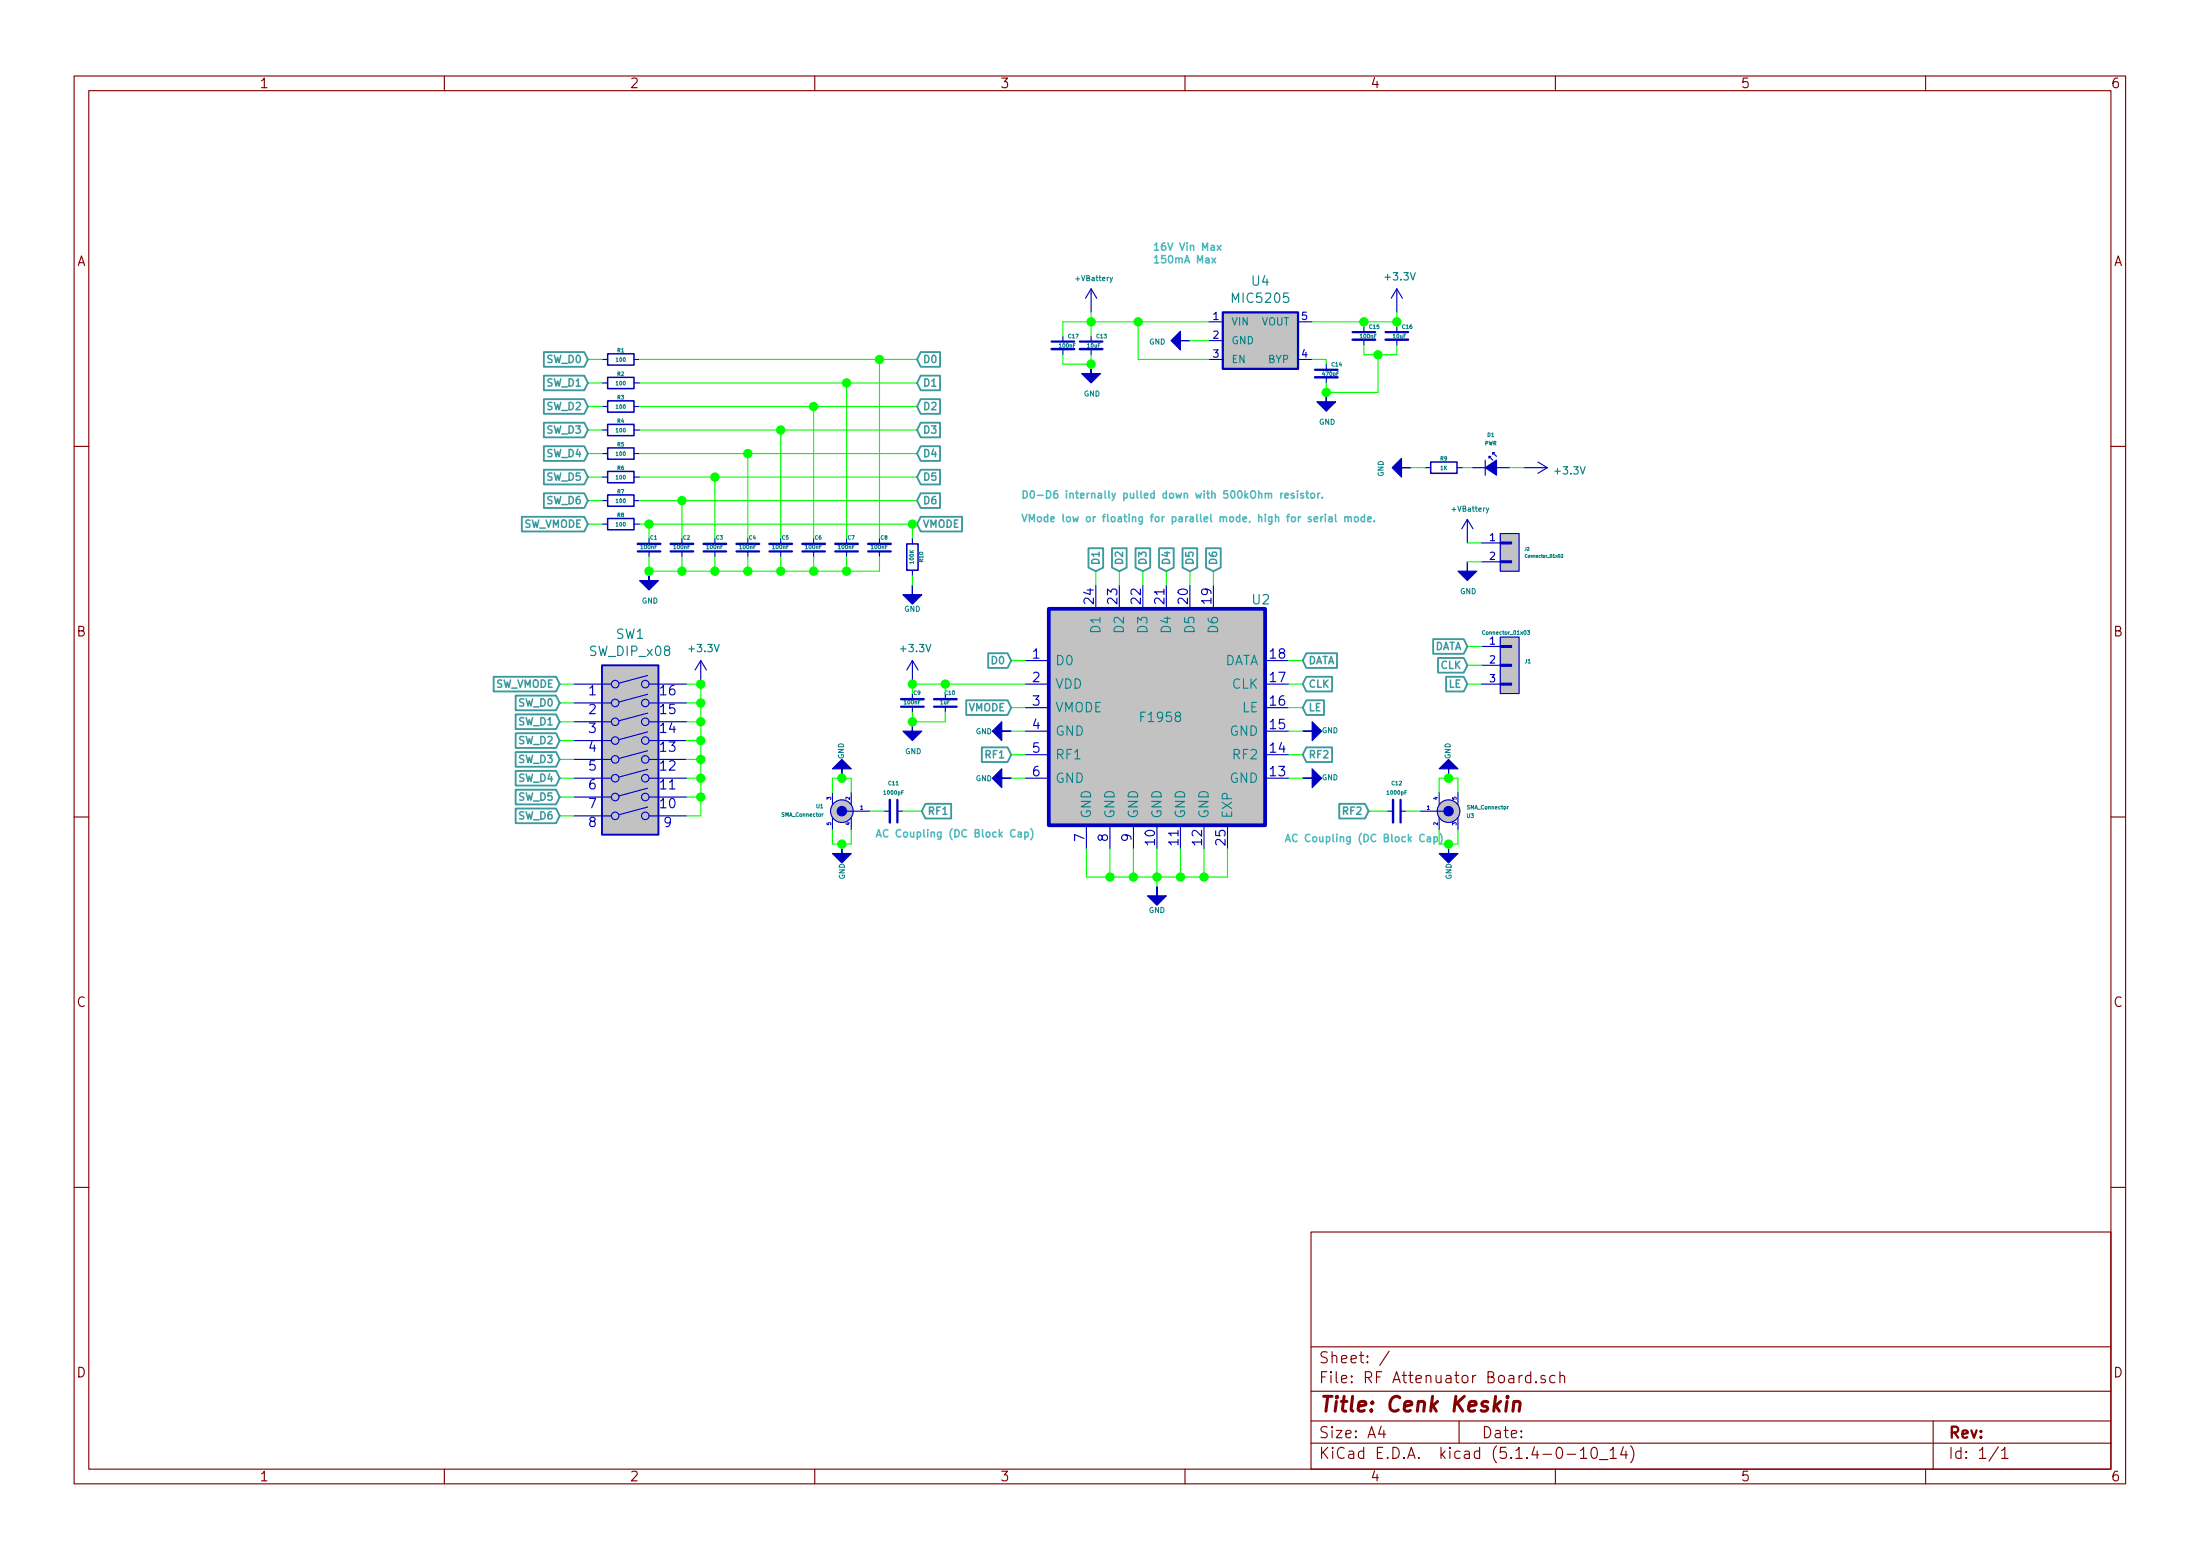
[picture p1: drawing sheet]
EESchema Schematic File Version 4
LIBS:RF Attenuator Board-cache
EELAYER 30 0
EELAYER END
$Descr A4 11693 8268
encoding utf-8
Sheet 1 1
Title "Cenk Keskin"
Date ""
Rev ""
Comp ""
Comment1 ""
Comment2 ""
Comment3 ""
Comment4 ""
$EndDescr
$Comp
L RF-Attenuator-Board-rescue:F1958-F1958 U2
U 1 1
P 6150 3800
F 0 "U2" H 6650 4425 50  0000 L CNN
F 1 "F1958" H 6050 3800 50  0000 L CNN
F 2 "Footprints:QFN24_4x4mm_P0.5mm_1EXP_2.7x2.7mm" H 6000 3725 50  0001 C CNN
F 3 "" H 6000 3725 50  0001 C CNN
	1    6150 3800
	1    0    0    -1  
$EndComp
$Comp
L RF-Attenuator-Board-rescue:Capacitor-Capacitor C10
U 1 1
P 5025 3725
F 0 "C10" H 5000 3675 20  0000 C CNB
F 1 "1uF" H 5025 3725 20  0000 C CNB
F 2 "Footprints:SMD_0402" H 5025 3725 50  0001 C CNN
F 3 "" H 5025 3725 50  0001 C CNN
	1    5025 3725
	-1   0    0    1   
$EndComp
$Comp
L RF-Attenuator-Board-rescue:Capacitor-Capacitor C9
U 1 1
P 4850 3725
F 0 "C9" H 4825 3675 20  0000 C CNB
F 1 "100nF" H 4850 3725 20  0000 C CNB
F 2 "Footprints:SMD_0402" H 4850 3725 50  0001 C CNN
F 3 "" H 4850 3725 50  0001 C CNN
	1    4850 3725
	-1   0    0    1   
$EndComp
$Comp
L RF-Attenuator-Board-rescue:GND-GND #PWR06
U 1 1
P 4850 3825
F 0 "#PWR06" H 4850 3575 50  0001 C CNN
F 1 "GND" H 4855 3669 28  0000 C CNN
F 2 "" H 4850 3825 50  0001 C CNN
F 3 "" H 4850 3825 50  0001 C CNN
	1    4850 3825
	1    0    0    -1  
$EndComp
Wire Wire Line
	4850 3675 4850 3625
Wire Wire Line
	5025 3675 5025 3625
Wire Wire Line
	5025 3625 4850 3625
Wire Wire Line
	5025 3775 5025 3825
Wire Wire Line
	5025 3825 4850 3825
Wire Wire Line
	4850 3775 4850 3825
Connection ~ 4850 3825
Text GLabel 5375 3500 0    39   Input ~ 8
D0
Text GLabel 5825 3025 1    39   Input ~ 8
D1
Text GLabel 5950 3025 1    39   Input ~ 8
D2
Text GLabel 6075 3025 1    39   Input ~ 8
D3
Text GLabel 6200 3025 1    39   Input ~ 8
D4
Text GLabel 6325 3025 1    39   Input ~ 8
D5
Text GLabel 6450 3025 1    39   Input ~ 8
D6
Wire Wire Line
	6450 3100 6450 3025
Wire Wire Line
	6325 3100 6325 3025
Wire Wire Line
	6200 3100 6200 3025
Wire Wire Line
	6075 3100 6075 3025
Wire Wire Line
	5950 3100 5950 3025
Wire Wire Line
	5825 3100 5825 3025
Connection ~ 5025 3625
Text GLabel 5375 3750 0    39   Input ~ 8
VMODE
Wire Wire Line
	5450 3750 5375 3750
Wire Wire Line
	5025 3625 5450 3625
Wire Wire Line
	5375 3500 5450 3500
Wire Wire Line
	6925 3750 6850 3750
Text GLabel 6925 3750 2    39   Input ~ 8
LE
Wire Wire Line
	6925 3625 6850 3625
Text GLabel 6925 3625 2    39   Input ~ 8
CLK
Wire Wire Line
	6925 3500 6850 3500
Text GLabel 6925 3500 2    39   Input ~ 8
DATA
$Comp
L RF-Attenuator-Board-rescue:GND-GND #PWR09
U 1 1
P 6150 4700
F 0 "#PWR09" H 6150 4450 50  0001 C CNN
F 1 "GND" H 6150 4575 28  0000 C CNN
F 2 "" H 6150 4700 50  0001 C CNN
F 3 "" H 6150 4700 50  0001 C CNN
	1    6150 4700
	1    0    0    -1  
$EndComp
$Comp
L RF-Attenuator-Board-rescue:GND-GND #PWR010
U 1 1
P 6925 3875
F 0 "#PWR010" H 6925 3625 50  0001 C CNN
F 1 "GND" V 6925 3775 28  0000 R CNN
F 2 "" H 6925 3875 50  0001 C CNN
F 3 "" H 6925 3875 50  0001 C CNN
	1    6925 3875
	0    -1   -1   0   
$EndComp
Wire Wire Line
	6925 3875 6850 3875
Wire Wire Line
	5775 4500 5775 4650
Wire Wire Line
	5775 4650 5900 4650
Wire Wire Line
	5900 4500 5900 4650
Connection ~ 5900 4650
Wire Wire Line
	5900 4650 6025 4650
Wire Wire Line
	6400 4500 6400 4650
Wire Wire Line
	6400 4650 6275 4650
Wire Wire Line
	6275 4500 6275 4650
Connection ~ 6275 4650
Wire Wire Line
	6025 4500 6025 4650
Connection ~ 6025 4650
$Comp
L RF-Attenuator-Board-rescue:GND-GND #PWR011
U 1 1
P 6925 4125
F 0 "#PWR011" H 6925 3875 50  0001 C CNN
F 1 "GND" V 6925 4025 28  0000 R CNN
F 2 "" H 6925 4125 50  0001 C CNN
F 3 "" H 6925 4125 50  0001 C CNN
	1    6925 4125
	0    -1   -1   0   
$EndComp
Wire Wire Line
	6925 4125 6850 4125
$Comp
L RF-Attenuator-Board-rescue:GND-GND #PWR08
U 1 1
P 5375 4125
F 0 "#PWR08" H 5375 3875 50  0001 C CNN
F 1 "GND" V 5375 4025 28  0000 R CNN
F 2 "" H 5375 4125 50  0001 C CNN
F 3 "" H 5375 4125 50  0001 C CNN
	1    5375 4125
	0    1    1    0   
$EndComp
Wire Wire Line
	5375 4125 5450 4125
$Comp
L RF-Attenuator-Board-rescue:GND-GND #PWR07
U 1 1
P 5375 3875
F 0 "#PWR07" H 5375 3625 50  0001 C CNN
F 1 "GND" V 5375 3775 28  0000 R CNN
F 2 "" H 5375 3875 50  0001 C CNN
F 3 "" H 5375 3875 50  0001 C CNN
	1    5375 3875
	0    1    1    0   
$EndComp
Wire Wire Line
	5450 3875 5375 3875
Text GLabel 5375 4000 0    39   Input ~ 8
RF1
Wire Wire Line
	5375 4000 5450 4000
Text GLabel 6925 4000 2    39   Input ~ 8
RF2
Wire Wire Line
	6925 4000 6850 4000
Text GLabel 4875 1900 2    39   Input ~ 8
D0
Text GLabel 4875 2025 2    39   Input ~ 8
D1
Text GLabel 4875 2150 2    39   Input ~ 8
D2
Text GLabel 4875 2275 2    39   Input ~ 8
D3
Text GLabel 4875 2400 2    39   Input ~ 8
D4
Text GLabel 4875 2525 2    39   Input ~ 8
D5
Text GLabel 4875 2650 2    39   Input ~ 8
D6
$Comp
L RF-Attenuator-Board-rescue:Resistor-Resistor R2
U 1 1
P 3300 2025
F 0 "R2" H 3300 2075 20  0000 C CNB
F 1 "100" H 3300 2025 20  0000 C CNB
F 2 "Footprints:SMD_0402" V 3300 2025 50  0001 C CNN
F 3 "" V 3300 2025 50  0001 C CNN
	1    3300 2025
	1    0    0    -1  
$EndComp
$Comp
L RF-Attenuator-Board-rescue:Resistor-Resistor R3
U 1 1
P 3300 2150
F 0 "R3" H 3300 2200 20  0000 C CNB
F 1 "100" H 3300 2150 20  0000 C CNB
F 2 "Footprints:SMD_0402" V 3300 2150 50  0001 C CNN
F 3 "" V 3300 2150 50  0001 C CNN
	1    3300 2150
	1    0    0    -1  
$EndComp
$Comp
L RF-Attenuator-Board-rescue:Resistor-Resistor R4
U 1 1
P 3300 2275
F 0 "R4" H 3300 2325 20  0000 C CNB
F 1 "100" H 3300 2275 20  0000 C CNB
F 2 "Footprints:SMD_0402" V 3300 2275 50  0001 C CNN
F 3 "" V 3300 2275 50  0001 C CNN
	1    3300 2275
	1    0    0    -1  
$EndComp
$Comp
L RF-Attenuator-Board-rescue:Resistor-Resistor R5
U 1 1
P 3300 2400
F 0 "R5" H 3300 2450 20  0000 C CNB
F 1 "100" H 3300 2400 20  0000 C CNB
F 2 "Footprints:SMD_0402" V 3300 2400 50  0001 C CNN
F 3 "" V 3300 2400 50  0001 C CNN
	1    3300 2400
	1    0    0    -1  
$EndComp
$Comp
L RF-Attenuator-Board-rescue:Resistor-Resistor R6
U 1 1
P 3300 2525
F 0 "R6" H 3300 2575 20  0000 C CNB
F 1 "100" H 3300 2525 20  0000 C CNB
F 2 "Footprints:SMD_0402" V 3300 2525 50  0001 C CNN
F 3 "" V 3300 2525 50  0001 C CNN
	1    3300 2525
	1    0    0    -1  
$EndComp
$Comp
L RF-Attenuator-Board-rescue:Resistor-Resistor R7
U 1 1
P 3300 2650
F 0 "R7" H 3300 2700 20  0000 C CNB
F 1 "100" H 3300 2650 20  0000 C CNB
F 2 "Footprints:SMD_0402" V 3300 2650 50  0001 C CNN
F 3 "" V 3300 2650 50  0001 C CNN
	1    3300 2650
	1    0    0    -1  
$EndComp
$Comp
L RF-Attenuator-Board-rescue:Resistor-Resistor R1
U 1 1
P 3300 1900
F 0 "R1" H 3300 1950 20  0000 C CNB
F 1 "100" H 3300 1900 20  0000 C CNB
F 2 "Footprints:SMD_0402" V 3300 1900 50  0001 C CNN
F 3 "" V 3300 1900 50  0001 C CNN
	1    3300 1900
	1    0    0    -1  
$EndComp
Wire Wire Line
	3125 1900 3200 1900
Wire Wire Line
	3125 2025 3200 2025
Wire Wire Line
	3125 2150 3200 2150
Wire Wire Line
	3125 2275 3200 2275
Wire Wire Line
	3125 2400 3200 2400
Wire Wire Line
	3125 2525 3200 2525
Wire Wire Line
	3125 2650 3200 2650
$Comp
L RF-Attenuator-Board-rescue:Capacitor-Capacitor C2
U 1 1
P 3625 2900
F 0 "C2" H 3600 2850 20  0000 C CNB
F 1 "100nF" H 3625 2900 20  0000 C CNB
F 2 "Footprints:SMD_0402" H 3625 2900 50  0001 C CNN
F 3 "" H 3625 2900 50  0001 C CNN
	1    3625 2900
	-1   0    0    1   
$EndComp
$Comp
L RF-Attenuator-Board-rescue:Capacitor-Capacitor C3
U 1 1
P 3800 2900
F 0 "C3" H 3775 2850 20  0000 C CNB
F 1 "100nF" H 3800 2900 20  0000 C CNB
F 2 "Footprints:SMD_0402" H 3800 2900 50  0001 C CNN
F 3 "" H 3800 2900 50  0001 C CNN
	1    3800 2900
	-1   0    0    1   
$EndComp
$Comp
L RF-Attenuator-Board-rescue:Capacitor-Capacitor C4
U 1 1
P 3975 2900
F 0 "C4" H 3950 2850 20  0000 C CNB
F 1 "100nF" H 3975 2900 20  0000 C CNB
F 2 "Footprints:SMD_0402" H 3975 2900 50  0001 C CNN
F 3 "" H 3975 2900 50  0001 C CNN
	1    3975 2900
	-1   0    0    1   
$EndComp
$Comp
L RF-Attenuator-Board-rescue:Capacitor-Capacitor C5
U 1 1
P 4150 2900
F 0 "C5" H 4125 2850 20  0000 C CNB
F 1 "100nF" H 4150 2900 20  0000 C CNB
F 2 "Footprints:SMD_0402" H 4150 2900 50  0001 C CNN
F 3 "" H 4150 2900 50  0001 C CNN
	1    4150 2900
	-1   0    0    1   
$EndComp
$Comp
L RF-Attenuator-Board-rescue:Capacitor-Capacitor C6
U 1 1
P 4325 2900
F 0 "C6" H 4300 2850 20  0000 C CNB
F 1 "100nF" H 4325 2900 20  0000 C CNB
F 2 "Footprints:SMD_0402" H 4325 2900 50  0001 C CNN
F 3 "" H 4325 2900 50  0001 C CNN
	1    4325 2900
	-1   0    0    1   
$EndComp
$Comp
L RF-Attenuator-Board-rescue:Capacitor-Capacitor C7
U 1 1
P 4500 2900
F 0 "C7" H 4475 2850 20  0000 C CNB
F 1 "100nF" H 4500 2900 20  0000 C CNB
F 2 "Footprints:SMD_0402" H 4500 2900 50  0001 C CNN
F 3 "" H 4500 2900 50  0001 C CNN
	1    4500 2900
	-1   0    0    1   
$EndComp
$Comp
L RF-Attenuator-Board-rescue:Capacitor-Capacitor C8
U 1 1
P 4675 2900
F 0 "C8" H 4650 2850 20  0000 C CNB
F 1 "100nF" H 4675 2900 20  0000 C CNB
F 2 "Footprints:SMD_0402" H 4675 2900 50  0001 C CNN
F 3 "" H 4675 2900 50  0001 C CNN
	1    4675 2900
	-1   0    0    1   
$EndComp
$Comp
L RF-Attenuator-Board-rescue:GND-GND #PWR01
U 1 1
P 3450 3025
F 0 "#PWR01" H 3450 2775 50  0001 C CNN
F 1 "GND" H 3455 2869 28  0000 C CNN
F 2 "" H 3450 3025 50  0001 C CNN
F 3 "" H 3450 3025 50  0001 C CNN
	1    3450 3025
	1    0    0    -1  
$EndComp
Wire Wire Line
	3625 2950 3625 3025
Wire Wire Line
	3800 2950 3800 3025
Wire Wire Line
	3800 3025 3625 3025
Wire Wire Line
	3975 2950 3975 3025
Wire Wire Line
	3975 3025 3800 3025
Connection ~ 3800 3025
Wire Wire Line
	4150 2950 4150 3025
Wire Wire Line
	4150 3025 3975 3025
Connection ~ 3975 3025
Wire Wire Line
	4325 2950 4325 3025
Wire Wire Line
	4325 3025 4150 3025
Connection ~ 4150 3025
Wire Wire Line
	4500 2950 4500 3025
Wire Wire Line
	4500 3025 4325 3025
Connection ~ 4325 3025
Wire Wire Line
	4675 2950 4675 3025
Wire Wire Line
	4675 3025 4500 3025
Connection ~ 4500 3025
$Comp
L RF-Attenuator-Board-rescue:SW_DIP_x08-Switch_DIP_x08 SW1
U 1 1
P 3350 4025
F 0 "SW1" H 3350 4692 50  0000 C CNN
F 1 "SW_DIP_x08" H 3350 4601 50  0000 C CNN
F 2 "Footprints:DIP_SWITCH_x8_A6H_8101" H 3350 4025 50  0001 C CNN
F 3 "" H 3350 4025 50  0001 C CNN
	1    3350 4025
	1    0    0    -1  
$EndComp
Text GLabel 2975 4325 0    39   Input ~ 8
SW_D6
Text GLabel 2975 4225 0    39   Input ~ 8
SW_D5
Text GLabel 2975 4125 0    39   Input ~ 8
SW_D4
Text GLabel 2975 4025 0    39   Input ~ 8
SW_D3
Text GLabel 2975 3925 0    39   Input ~ 8
SW_D2
Text GLabel 2975 3825 0    39   Input ~ 8
SW_D1
Text GLabel 2975 3725 0    39   Input ~ 8
SW_D0
Text GLabel 4875 2775 2    39   Input ~ 8
VMODE
$Comp
L RF-Attenuator-Board-rescue:Capacitor-Capacitor C1
U 1 1
P 3450 2900
F 0 "C1" H 3425 2850 20  0000 C CNB
F 1 "100nF" H 3450 2900 20  0000 C CNB
F 2 "Footprints:SMD_0402" H 3450 2900 50  0001 C CNN
F 3 "" H 3450 2900 50  0001 C CNN
	1    3450 2900
	-1   0    0    1   
$EndComp
$Comp
L RF-Attenuator-Board-rescue:Resistor-Resistor R8
U 1 1
P 3300 2775
F 0 "R8" H 3300 2825 20  0000 C CNB
F 1 "100" H 3300 2775 20  0000 C CNB
F 2 "Footprints:SMD_0402" V 3300 2775 50  0001 C CNN
F 3 "" V 3300 2775 50  0001 C CNN
	1    3300 2775
	1    0    0    -1  
$EndComp
Wire Wire Line
	3450 2950 3450 3025
Wire Wire Line
	3625 3025 3450 3025
Connection ~ 3625 3025
Connection ~ 3450 3025
Wire Wire Line
	3125 2775 3200 2775
Wire Wire Line
	3400 2775 3450 2775
Wire Wire Line
	3450 2775 3450 2850
Wire Wire Line
	3625 2650 3625 2850
Wire Wire Line
	3400 2650 3625 2650
Wire Wire Line
	3800 2525 3800 2850
Wire Wire Line
	3400 2525 3800 2525
Wire Wire Line
	3975 2400 3975 2850
Wire Wire Line
	3400 2400 3975 2400
Wire Wire Line
	4150 2275 4150 2850
Wire Wire Line
	3400 2275 4150 2275
Wire Wire Line
	4325 2150 4325 2850
Wire Wire Line
	3400 2150 4325 2150
Wire Wire Line
	4500 2025 4500 2850
Wire Wire Line
	3400 2025 4500 2025
Wire Wire Line
	4675 1900 4675 2850
Wire Wire Line
	3400 1900 4675 1900
Text GLabel 2975 3625 0    39   Input ~ 8
SW_VMODE
Text Notes 5425 2650 0    39   ~ 8
D0-D6 internally pulled down with 500kOhm resistor.
Text Notes 5425 2775 0    39   ~ 8
VMode low or floating for parallel mode, high for serial mode.
Wire Wire Line
	3650 3625 3725 3625
Wire Wire Line
	3650 3725 3725 3725
Wire Wire Line
	3725 3725 3725 3625
Wire Wire Line
	3650 3825 3725 3825
Wire Wire Line
	3725 3825 3725 3725
Connection ~ 3725 3725
Wire Wire Line
	3650 3925 3725 3925
Wire Wire Line
	3725 3925 3725 3825
Connection ~ 3725 3825
Wire Wire Line
	3650 4025 3725 4025
Wire Wire Line
	3725 4025 3725 3925
Connection ~ 3725 3925
Wire Wire Line
	3650 4125 3725 4125
Wire Wire Line
	3725 4125 3725 4025
Connection ~ 3725 4025
Wire Wire Line
	3650 4225 3725 4225
Wire Wire Line
	3725 4225 3725 4125
Connection ~ 3725 4125
Wire Wire Line
	3650 4325 3725 4325
Wire Wire Line
	3725 4325 3725 4225
Connection ~ 3725 4225
Wire Wire Line
	3050 3625 2975 3625
Wire Wire Line
	3050 3725 2975 3725
Wire Wire Line
	3050 3825 2975 3825
Wire Wire Line
	3050 3925 2975 3925
Wire Wire Line
	3050 4025 2975 4025
Wire Wire Line
	3050 4125 2975 4125
Wire Wire Line
	3050 4225 2975 4225
Wire Wire Line
	3050 4325 2975 4325
$Comp
L RF-Attenuator-Board-rescue:Connector_01x03-Connector_01x03 J1
U 1 1
P 8025 3525
F 0 "J1" H 8103 3548 20  0000 L CNB
F 1 "Connector_01x03" H 7875 3700 20  0000 L CNB
F 2 "Footprints:PinHeader_1x3_P2.54mm" H 8025 3525 50  0001 C CNN
F 3 "" H 8025 3525 50  0001 C CNN
	1    8025 3525
	1    0    0    -1  
$EndComp
Text GLabel 7800 3425 0    39   Input ~ 8
DATA
Text GLabel 7800 3525 0    39   Input ~ 8
CLK
Text GLabel 7800 3625 0    39   Input ~ 8
LE
Wire Wire Line
	7875 3625 7800 3625
Wire Wire Line
	7875 3525 7800 3525
Wire Wire Line
	7875 3425 7800 3425
$Comp
L RF-Attenuator-Board-rescue:SMA_Connector-SMA_Connector U1
U 1 1
P 4475 4300
F 0 "U1" H 4569 4277 20  0000 L CNB
F 1 "SMA_Connector" H 4569 4322 20  0000 L CNB
F 2 "Footprints:SMA_Connector" H 4315 4280 60  0001 C CNN
F 3 "" H 4315 4280 60  0001 C CNN
	1    4475 4300
	-1   0    0    1   
$EndComp
Text GLabel 4900 4300 2    39   Input ~ 8
RF1
$Comp
L RF-Attenuator-Board-rescue:GND-GND #PWR04
U 1 1
P 4475 4475
F 0 "#PWR04" H 4475 4225 50  0001 C CNN
F 1 "GND" V 4475 4375 28  0000 R CNN
F 2 "" H 4475 4475 50  0001 C CNN
F 3 "" H 4475 4475 50  0001 C CNN
	1    4475 4475
	1    0    0    -1  
$EndComp
$Comp
L RF-Attenuator-Board-rescue:GND-GND #PWR03
U 1 1
P 4475 4125
F 0 "#PWR03" H 4475 3875 50  0001 C CNN
F 1 "GND" V 4475 4025 28  0000 R CNN
F 2 "" H 4475 4125 50  0001 C CNN
F 3 "" H 4475 4125 50  0001 C CNN
	1    4475 4125
	-1   0    0    1   
$EndComp
Wire Wire Line
	4425 4200 4425 4125
Wire Wire Line
	4425 4125 4475 4125
Wire Wire Line
	4525 4200 4525 4125
Wire Wire Line
	4525 4125 4475 4125
Connection ~ 4475 4125
Wire Wire Line
	4425 4400 4425 4475
Wire Wire Line
	4425 4475 4475 4475
Wire Wire Line
	4525 4400 4525 4475
Wire Wire Line
	4525 4475 4475 4475
Connection ~ 4475 4475
Wire Wire Line
	4625 4300 4700 4300
$Comp
L RF-Attenuator-Board-rescue:SMA_Connector-SMA_Connector U3
U 1 1
P 7700 4300
F 0 "U3" H 7794 4277 20  0000 L CNB
F 1 "SMA_Connector" H 7794 4322 20  0000 L CNB
F 2 "Footprints:SMA_Connector" H 7540 4280 60  0001 C CNN
F 3 "" H 7540 4280 60  0001 C CNN
	1    7700 4300
	1    0    0    -1  
$EndComp
Text GLabel 7275 4300 0    39   Input ~ 8
RF2
$Comp
L RF-Attenuator-Board-rescue:GND-GND #PWR012
U 1 1
P 7700 4125
F 0 "#PWR012" H 7700 3875 50  0001 C CNN
F 1 "GND" V 7700 4025 28  0000 R CNN
F 2 "" H 7700 4125 50  0001 C CNN
F 3 "" H 7700 4125 50  0001 C CNN
	1    7700 4125
	-1   0    0    1   
$EndComp
$Comp
L RF-Attenuator-Board-rescue:GND-GND #PWR013
U 1 1
P 7700 4475
F 0 "#PWR013" H 7700 4225 50  0001 C CNN
F 1 "GND" V 7700 4375 28  0000 R CNN
F 2 "" H 7700 4475 50  0001 C CNN
F 3 "" H 7700 4475 50  0001 C CNN
	1    7700 4475
	1    0    0    -1  
$EndComp
Wire Wire Line
	7750 4400 7750 4475
Wire Wire Line
	7750 4475 7700 4475
Wire Wire Line
	7650 4400 7650 4475
Wire Wire Line
	7650 4475 7700 4475
Connection ~ 7700 4475
Wire Wire Line
	7750 4200 7750 4125
Wire Wire Line
	7750 4125 7700 4125
Wire Wire Line
	7650 4200 7650 4125
Wire Wire Line
	7650 4125 7700 4125
Connection ~ 7700 4125
Wire Wire Line
	7550 4300 7475 4300
Wire Wire Line
	3450 2775 4850 2775
Connection ~ 3450 2775
Wire Wire Line
	3625 2650 4875 2650
Connection ~ 3625 2650
Wire Wire Line
	3800 2525 4875 2525
Connection ~ 3800 2525
Wire Wire Line
	3975 2400 4875 2400
Connection ~ 3975 2400
Wire Wire Line
	4150 2275 4875 2275
Connection ~ 4150 2275
Wire Wire Line
	4325 2150 4875 2150
Connection ~ 4325 2150
Wire Wire Line
	4500 2025 4875 2025
Connection ~ 4500 2025
Wire Wire Line
	4675 1900 4875 1900
Connection ~ 4675 1900
Text GLabel 3125 2650 0    39   Input ~ 8
SW_D6
Text GLabel 3125 2525 0    39   Input ~ 8
SW_D5
Text GLabel 3125 2400 0    39   Input ~ 8
SW_D4
Text GLabel 3125 2275 0    39   Input ~ 8
SW_D3
Text GLabel 3125 2150 0    39   Input ~ 8
SW_D2
Text GLabel 3125 2025 0    39   Input ~ 8
SW_D1
Text GLabel 3125 1900 0    39   Input ~ 8
SW_D0
Text GLabel 3125 2775 0    39   Input ~ 8
SW_VMODE
$Comp
L RF-Attenuator-Board-rescue:Connector_01x02-Connector_01x02 J2
U 1 1
P 8025 2925
F 0 "J2" H 8103 2944 16  0000 L CNB
F 1 "Connector_01x02" H 8103 2906 16  0000 L CNB
F 2 "Footprints:PinHeader_1x2_P2.54mm" H 8025 2935 50  0001 C CNN
F 3 "" H 8025 2935 50  0001 C CNN
	1    8025 2925
	1    0    0    -1  
$EndComp
$Comp
L RF-Attenuator-Board-rescue:GND-GND #PWR016
U 1 1
P 7800 2975
F 0 "#PWR016" H 7800 2725 50  0001 C CNN
F 1 "GND" H 7805 2819 28  0000 C CNN
F 2 "" H 7800 2975 50  0001 C CNN
F 3 "" H 7800 2975 50  0001 C CNN
	1    7800 2975
	1    0    0    -1  
$EndComp
Wire Wire Line
	7875 2875 7800 2875
Wire Wire Line
	7875 2975 7800 2975
$Comp
L RF-Attenuator-Board-rescue:Led_Diode-Led D1
U 1 1
P 7925 2475
F 0 "D1" H 7925 2651 20  0000 C CNB
F 1 "PWR" H 7925 2606 20  0000 C CNB
F 2 "Footprints:Diode_0603" V 7925 2475 50  0001 C CNN
F 3 "" V 7925 2475 50  0001 C CNN
	1    7925 2475
	1    0    0    -1  
$EndComp
$Comp
L RF-Attenuator-Board-rescue:Resistor-Resistor R9
U 1 1
P 7675 2475
F 0 "R9" H 7675 2525 20  0000 C CNB
F 1 "1K" H 7675 2475 20  0000 C CNB
F 2 "Footprints:SMD_0402" V 7675 2475 50  0001 C CNN
F 3 "" V 7675 2475 50  0001 C CNN
	1    7675 2475
	1    0    0    -1  
$EndComp
$Comp
L RF-Attenuator-Board-rescue:GND-GND #PWR014
U 1 1
P 7500 2475
F 0 "#PWR014" H 7500 2225 50  0001 C CNN
F 1 "GND" H 7505 2319 28  0000 C CNN
F 2 "" H 7500 2475 50  0001 C CNN
F 3 "" H 7500 2475 50  0001 C CNN
	1    7500 2475
	0    1    1    0   
$EndComp
Wire Wire Line
	7500 2475 7575 2475
Wire Wire Line
	7775 2475 7825 2475
Wire Wire Line
	8025 2475 8100 2475
$Comp
L RF-Attenuator-Board-rescue:Resistor-Resistor R10
U 1 1
P 4850 2950
F 0 "R10" H 4850 3000 20  0000 C CNB
F 1 "100K" H 4850 2950 20  0000 C CNB
F 2 "Footprints:SMD_0402" V 4850 2950 50  0001 C CNN
F 3 "" V 4850 2950 50  0001 C CNN
	1    4850 2950
	0    1    1    0   
$EndComp
$Comp
L RF-Attenuator-Board-rescue:GND-GND #PWR018
U 1 1
P 4850 3100
F 0 "#PWR018" H 4850 2850 50  0001 C CNN
F 1 "GND" H 4850 2975 28  0000 C CNN
F 2 "" H 4850 3100 50  0001 C CNN
F 3 "" H 4850 3100 50  0001 C CNN
	1    4850 3100
	1    0    0    -1  
$EndComp
Wire Wire Line
	4850 3100 4850 3050
Wire Wire Line
	4850 2850 4850 2775
Connection ~ 4850 2775
Wire Wire Line
	4850 2775 4875 2775
Wire Wire Line
	6525 4500 6525 4650
Wire Wire Line
	6525 4650 6400 4650
Connection ~ 6400 4650
Wire Wire Line
	6025 4650 6150 4650
Wire Wire Line
	6150 4500 6150 4650
Connection ~ 6150 4650
Wire Wire Line
	6150 4650 6275 4650
Wire Wire Line
	6150 4700 6150 4650
$Comp
L RF-Attenuator-Board-rescue:Capacitor-Capacitor C11
U 1 1
P 4750 4300
F 0 "C11" V 4600 4300 20  0000 C CNB
F 1 "1000pF" V 4650 4300 20  0000 C CNB
F 2 "Footprints:SMD_0402" H 4750 4300 50  0001 C CNN
F 3 "" H 4750 4300 50  0001 C CNN
	1    4750 4300
	0    1    1    0   
$EndComp
Wire Wire Line
	4800 4300 4900 4300
$Comp
L RF-Attenuator-Board-rescue:Capacitor-Capacitor C12
U 1 1
P 7425 4300
F 0 "C12" V 7275 4300 20  0000 C CNB
F 1 "1000pF" V 7325 4300 20  0000 C CNB
F 2 "Footprints:SMD_0402" H 7425 4300 50  0001 C CNN
F 3 "" H 7425 4300 50  0001 C CNN
	1    7425 4300
	0    1    1    0   
$EndComp
Wire Wire Line
	7375 4300 7275 4300
Text Notes 4650 4450 0    39   ~ 8
AC Coupling (DC Block Cap)
Text Notes 6825 4475 0    39   ~ 8
AC Coupling (DC Block Cap)
$Comp
L RF-Attenuator-Board-rescue:GND-GND #PWR020
U 1 1
P 6325 1800
F 0 "#PWR020" H 6325 1550 50  0001 C CNN
F 1 "GND" V 6330 1672 28  0000 R CNN
F 2 "" H 6325 1800 50  0001 C CNN
F 3 "" H 6325 1800 50  0001 C CNN
	1    6325 1800
	0    1    1    0   
$EndComp
Wire Wire Line
	6425 1800 6325 1800
Wire Wire Line
	6425 1700 6050 1700
Wire Wire Line
	6425 1900 6050 1900
Wire Wire Line
	6050 1900 6050 1700
Connection ~ 6050 1700
$Comp
L RF-Attenuator-Board-rescue:Capacitor-Capacitor C13
U 1 1
P 5800 1825
F 0 "C13" H 5825 1875 20  0000 L CNB
F 1 "10uF" H 5775 1825 20  0000 L CNB
F 2 "Footprints:SMD_0402" H 5800 1825 50  0001 C CNN
F 3 "" H 5800 1825 50  0001 C CNN
	1    5800 1825
	1    0    0    -1  
$EndComp
Wire Wire Line
	5800 1775 5800 1700
Wire Wire Line
	5800 1700 6050 1700
$Comp
L RF-Attenuator-Board-rescue:GND-GND #PWR019
U 1 1
P 5800 1925
F 0 "#PWR019" H 5800 1675 50  0001 C CNN
F 1 "GND" H 5805 1769 28  0000 C CNN
F 2 "" H 5800 1925 50  0001 C CNN
F 3 "" H 5800 1925 50  0001 C CNN
	1    5800 1925
	1    0    0    -1  
$EndComp
Wire Wire Line
	5800 1925 5800 1875
$Comp
L RF-Attenuator-Board-rescue:+VBattery-+VBattery #PWR015
U 1 1
P 5800 1650
F 0 "#PWR015" H 5800 1500 50  0001 C CNN
F 1 "+VBattery" H 5815 1832 28  0000 C CNN
F 2 "" H 5800 1650 50  0001 C CNN
F 3 "" H 5800 1650 50  0001 C CNN
	1    5800 1650
	1    0    0    -1  
$EndComp
Wire Wire Line
	5800 1650 5800 1700
Connection ~ 5800 1700
$Comp
L RF-Attenuator-Board-rescue:Capacitor-Capacitor C14
U 1 1
P 7050 1975
F 0 "C14" H 7075 2025 20  0000 L CNB
F 1 "470pF" H 7025 1975 20  0000 L CNB
F 2 "Footprints:SMD_0402" H 7050 1975 50  0001 C CNN
F 3 "" H 7050 1975 50  0001 C CNN
	1    7050 1975
	1    0    0    -1  
$EndComp
$Comp
L RF-Attenuator-Board-rescue:GND-GND #PWR021
U 1 1
P 7050 2075
F 0 "#PWR021" H 7050 1825 50  0001 C CNN
F 1 "GND" H 7055 1919 28  0000 C CNN
F 2 "" H 7050 2075 50  0001 C CNN
F 3 "" H 7050 2075 50  0001 C CNN
	1    7050 2075
	1    0    0    -1  
$EndComp
Wire Wire Line
	7050 2075 7050 2025
Wire Wire Line
	7050 1925 7050 1900
Wire Wire Line
	7050 1900 6975 1900
$Comp
L RF-Attenuator-Board-rescue:Capacitor-Capacitor C15
U 1 1
P 7250 1775
F 0 "C15" H 7275 1825 20  0000 L CNB
F 1 "100nF" H 7225 1775 20  0000 L CNB
F 2 "Footprints:SMD_0402" H 7250 1775 50  0001 C CNN
F 3 "" H 7250 1775 50  0001 C CNN
	1    7250 1775
	1    0    0    -1  
$EndComp
$Comp
L RF-Attenuator-Board-rescue:Capacitor-Capacitor C16
U 1 1
P 7425 1775
F 0 "C16" H 7450 1825 20  0000 L CNB
F 1 "10uF" H 7400 1775 20  0000 L CNB
F 2 "Footprints:SMD_0402" H 7425 1775 50  0001 C CNN
F 3 "" H 7425 1775 50  0001 C CNN
	1    7425 1775
	1    0    0    -1  
$EndComp
Wire Wire Line
	6975 1700 7250 1700
Wire Wire Line
	7250 1700 7250 1725
Wire Wire Line
	7250 1700 7425 1700
Wire Wire Line
	7425 1700 7425 1725
Connection ~ 7250 1700
Wire Wire Line
	7250 1825 7250 1875
Wire Wire Line
	7250 1875 7325 1875
Wire Wire Line
	7425 1875 7425 1825
Wire Wire Line
	7325 1875 7325 2075
Wire Wire Line
	7325 2075 7050 2075
Connection ~ 7325 1875
Wire Wire Line
	7325 1875 7425 1875
Connection ~ 7050 2075
Wire Wire Line
	7425 1650 7425 1700
Connection ~ 7425 1700
Text Notes 6125 1400 0    39   ~ 8
16V Vin Max\n150mA Max
$Comp
L RF-Attenuator-Board-rescue:+VBattery-+VBattery #PWR023
U 1 1
P 7800 2875
F 0 "#PWR023" H 7800 2725 50  0001 C CNN
F 1 "+VBattery" H 7815 3057 28  0000 C CNN
F 2 "" H 7800 2875 50  0001 C CNN
F 3 "" H 7800 2875 50  0001 C CNN
	1    7800 2875
	1    0    0    -1  
$EndComp
$Comp
L RF-Attenuator-Board-rescue:Capacitor-Capacitor C17
U 1 1
P 5650 1825
F 0 "C17" H 5675 1875 20  0000 L CNB
F 1 "100nF" H 5625 1825 20  0000 L CNB
F 2 "Footprints:SMD_0402" H 5650 1825 50  0001 C CNN
F 3 "" H 5650 1825 50  0001 C CNN
	1    5650 1825
	1    0    0    -1  
$EndComp
Wire Wire Line
	5800 1925 5650 1925
Wire Wire Line
	5650 1925 5650 1875
Connection ~ 5800 1925
Wire Wire Line
	5650 1775 5650 1700
Wire Wire Line
	5650 1700 5800 1700
$Comp
L RF-Attenuator-Board-rescue:MIC5205-MIC5205 U4
U 1 1
P 6700 1800
F 0 "U4" H 6700 2118 50  0000 C CNN
F 1 "MIC5205" H 6700 2027 50  0000 C CNN
F 2 "Footprints:SOT23_5" H 6700 1800 50  0001 C CNN
F 3 "" H 6700 1800 50  0001 C CNN
	1    6700 1800
	1    0    0    -1  
$EndComp
$Comp
L RF-Attenuator-Board-rescue:+3.3V-+3.3V #PWR017
U 1 1
P 7425 1650
F 0 "#PWR017" H 7425 1500 50  0001 C CNN
F 1 "+3.3V" H 7440 1841 39  0000 C CNN
F 2 "" H 7425 1650 50  0001 C CNN
F 3 "" H 7425 1650 50  0001 C CNN
	1    7425 1650
	1    0    0    -1  
$EndComp
$Comp
L RF-Attenuator-Board-rescue:+3.3V-+3.3V #PWR022
U 1 1
P 8100 2475
F 0 "#PWR022" H 8100 2325 50  0001 C CNN
F 1 "+3.3V" V 8115 2628 39  0000 L CNN
F 2 "" H 8100 2475 50  0001 C CNN
F 3 "" H 8100 2475 50  0001 C CNN
	1    8100 2475
	0    1    1    0   
$EndComp
$Comp
L RF-Attenuator-Board-rescue:+3.3V-+3.3V #PWR05
U 1 1
P 4850 3625
F 0 "#PWR05" H 4850 3475 50  0001 C CNN
F 1 "+3.3V" H 4865 3816 39  0000 C CNN
F 2 "" H 4850 3625 50  0001 C CNN
F 3 "" H 4850 3625 50  0001 C CNN
	1    4850 3625
	1    0    0    -1  
$EndComp
Connection ~ 4850 3625
$Comp
L RF-Attenuator-Board-rescue:+3.3V-+3.3V #PWR02
U 1 1
P 3725 3625
F 0 "#PWR02" H 3725 3475 50  0001 C CNN
F 1 "+3.3V" H 3740 3816 39  0000 C CNN
F 2 "" H 3725 3625 50  0001 C CNN
F 3 "" H 3725 3625 50  0001 C CNN
	1    3725 3625
	1    0    0    -1  
$EndComp
Connection ~ 3725 3625
$EndSCHEMATC
